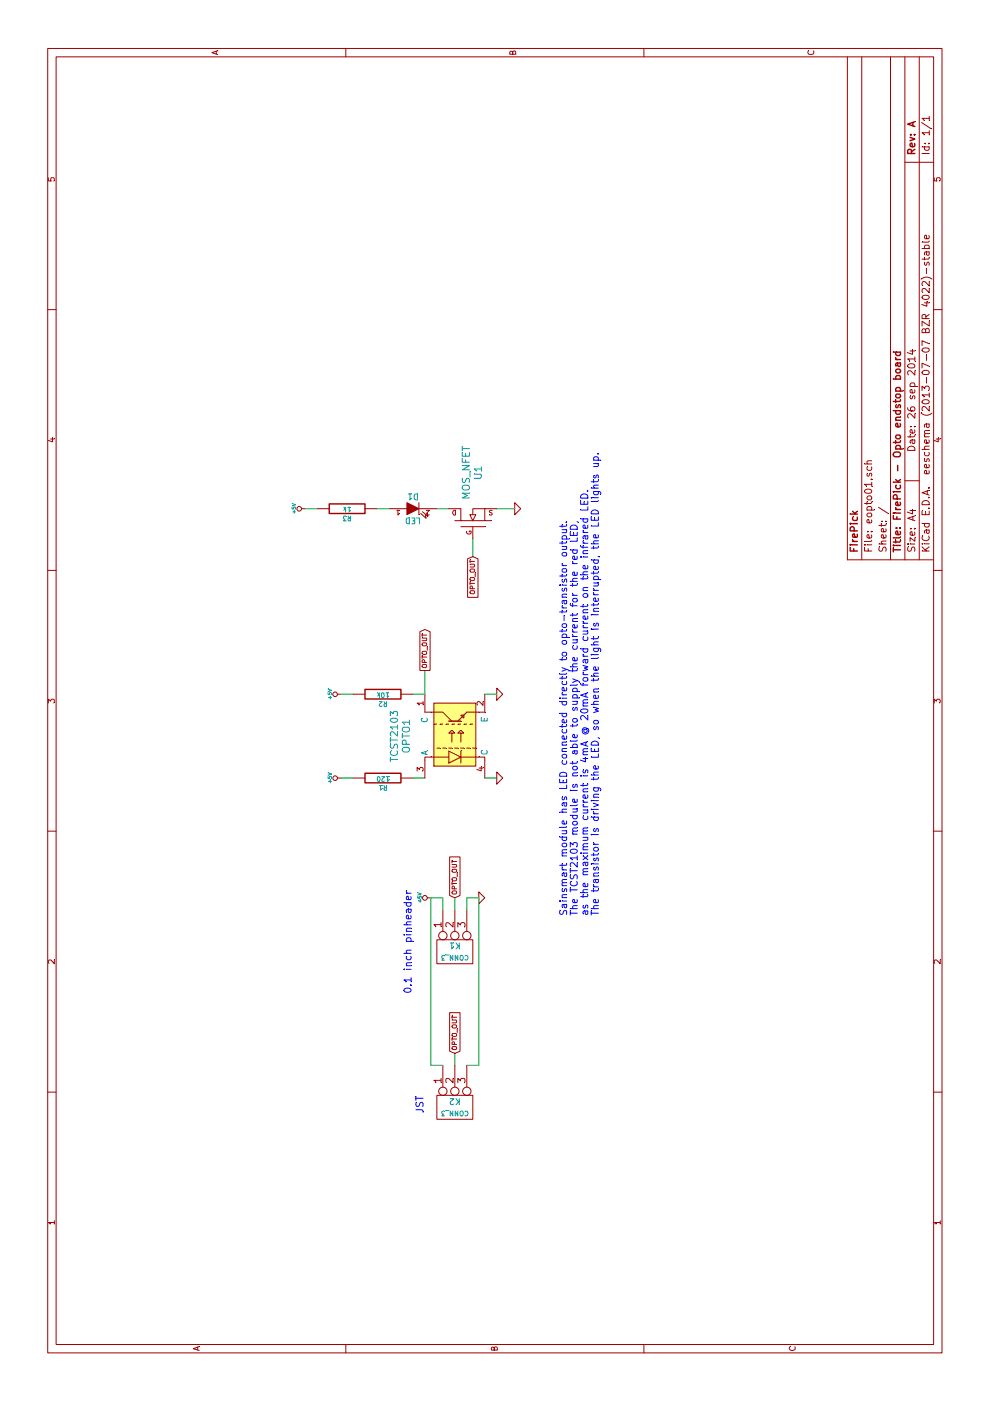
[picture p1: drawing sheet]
EESchema Schematic File Version 2
LIBS:power
LIBS:device
LIBS:transistors
LIBS:conn
LIBS:linear
LIBS:regul
LIBS:74xx
LIBS:cmos4000
LIBS:adc-dac
LIBS:memory
LIBS:xilinx
LIBS:special
LIBS:microcontrollers
LIBS:dsp
LIBS:microchip
LIBS:analog_switches
LIBS:motorola
LIBS:texas
LIBS:intel
LIBS:audio
LIBS:interface
LIBS:digital-audio
LIBS:philips
LIBS:display
LIBS:cypress
LIBS:siliconi
LIBS:opto
LIBS:atmel
LIBS:contrib
LIBS:valves
LIBS:lerchetech
LIBS:eopto01-cache
EELAYER 27 0
EELAYER END
$Descr A4 11693 8268
encoding utf-8
Sheet 1 1
Title "FirePick - Opto endstop board"
Date "26 sep 2014"
Rev "A"
Comp "FirePick"
Comment1 ""
Comment2 ""
Comment3 ""
Comment4 ""
$EndDescr
$Comp
L TCST2103 OPTO1
U 1 1
P 5550 3800
F 0 "OPTO1" H 5550 4200 60  0000 C CNN
F 1 "TCST2103" H 5550 4300 60  0000 C CNN
F 2 "" H 5525 3800 60  0000 C CNN
F 3 "" H 5525 3800 60  0000 C CNN
	1    5550 3800
	1    0    0    -1  
$EndComp
$Comp
L R R1
U 1 1
P 5200 3200
F 0 "R1" V 5280 3200 40  0000 C CNN
F 1 "120" V 5207 3201 40  0000 C CNN
F 2 "~" V 5130 3200 30  0000 C CNN
F 3 "~" H 5200 3200 30  0000 C CNN
	1    5200 3200
	-1   0    0    1   
$EndComp
$Comp
L R R2
U 1 1
P 5900 3200
F 0 "R2" V 5980 3200 40  0000 C CNN
F 1 "10k" V 5907 3201 40  0000 C CNN
F 2 "~" V 5830 3200 30  0000 C CNN
F 3 "~" H 5900 3200 30  0000 C CNN
	1    5900 3200
	-1   0    0    1   
$EndComp
$Comp
L GND #PWR01
U 1 1
P 5200 4150
F 0 "#PWR01" H 5200 4150 30  0001 C CNN
F 1 "GND" H 5200 4080 30  0001 C CNN
F 2 "" H 5200 4150 60  0000 C CNN
F 3 "" H 5200 4150 60  0000 C CNN
	1    5200 4150
	1    0    0    -1  
$EndComp
$Comp
L GND #PWR02
U 1 1
P 5900 4150
F 0 "#PWR02" H 5900 4150 30  0001 C CNN
F 1 "GND" H 5900 4080 30  0001 C CNN
F 2 "" H 5900 4150 60  0000 C CNN
F 3 "" H 5900 4150 60  0000 C CNN
	1    5900 4150
	1    0    0    -1  
$EndComp
$Comp
L +5V #PWR03
U 1 1
P 5200 2850
F 0 "#PWR03" H 5200 2940 20  0001 C CNN
F 1 "+5V" H 5200 2940 30  0000 C CNN
F 2 "" H 5200 2850 60  0000 C CNN
F 3 "" H 5200 2850 60  0000 C CNN
	1    5200 2850
	1    0    0    -1  
$EndComp
$Comp
L +5V #PWR04
U 1 1
P 5900 2850
F 0 "#PWR04" H 5900 2940 20  0001 C CNN
F 1 "+5V" H 5900 2940 30  0000 C CNN
F 2 "" H 5900 2850 60  0000 C CNN
F 3 "" H 5900 2850 60  0000 C CNN
	1    5900 2850
	1    0    0    -1  
$EndComp
Wire Wire Line
	5900 2850 5900 2950
Wire Wire Line
	5200 2850 5200 2950
Wire Wire Line
	5200 3450 5200 3550
Wire Wire Line
	5900 3450 5900 3550
Wire Wire Line
	5200 4050 5200 4150
Wire Wire Line
	5900 4050 5900 4150
Wire Wire Line
	5900 3550 6100 3550
$Comp
L GND #PWR05
U 1 1
P 7450 4300
F 0 "#PWR05" H 7450 4300 30  0001 C CNN
F 1 "GND" H 7450 4230 30  0001 C CNN
F 2 "" H 7450 4300 60  0000 C CNN
F 3 "" H 7450 4300 60  0000 C CNN
	1    7450 4300
	1    0    0    -1  
$EndComp
Wire Wire Line
	7450 4300 7450 4150
$Comp
L LED D1
U 1 1
P 7450 3450
F 0 "D1" H 7450 3550 50  0000 C CNN
F 1 "LED" H 7450 3350 50  0000 C CNN
F 2 "~" H 7450 3450 60  0000 C CNN
F 3 "~" H 7450 3450 60  0000 C CNN
	1    7450 3450
	0    1    1    0   
$EndComp
$Comp
L R R3
U 1 1
P 7450 2900
F 0 "R3" V 7530 2900 40  0000 C CNN
F 1 "1k" V 7457 2901 40  0000 C CNN
F 2 "~" V 7380 2900 30  0000 C CNN
F 3 "~" H 7450 2900 30  0000 C CNN
	1    7450 2900
	-1   0    0    1   
$EndComp
$Comp
L +5V #PWR06
U 1 1
P 7450 2550
F 0 "#PWR06" H 7450 2640 20  0001 C CNN
F 1 "+5V" H 7450 2640 30  0000 C CNN
F 2 "" H 7450 2550 60  0000 C CNN
F 3 "" H 7450 2550 60  0000 C CNN
	1    7450 2550
	1    0    0    -1  
$EndComp
Wire Wire Line
	7450 2550 7450 2650
Wire Wire Line
	7450 3150 7450 3250
Wire Wire Line
	7450 3650 7450 3750
Text GLabel 6100 3550 2    39   Output ~ 0
OPTO_OUT
Wire Wire Line
	7050 3950 7200 3950
Text GLabel 7050 3950 0    39   Input ~ 0
OPTO_OUT
$Comp
L CONN_3 K1
U 1 1
P 3750 3800
F 0 "K1" V 3700 3800 50  0000 C CNN
F 1 "CONN_3" V 3800 3800 40  0000 C CNN
F 2 "" H 3750 3800 60  0000 C CNN
F 3 "" H 3750 3800 60  0000 C CNN
	1    3750 3800
	-1   0    0    -1  
$EndComp
$Comp
L +5V #PWR07
U 1 1
P 4200 3600
F 0 "#PWR07" H 4200 3690 20  0001 C CNN
F 1 "+5V" H 4200 3690 30  0000 C CNN
F 2 "" H 4200 3600 60  0000 C CNN
F 3 "" H 4200 3600 60  0000 C CNN
	1    4200 3600
	1    0    0    -1  
$EndComp
Wire Wire Line
	4100 3700 4200 3700
Wire Wire Line
	4200 3700 4200 3600
$Comp
L GND #PWR08
U 1 1
P 4200 4000
F 0 "#PWR08" H 4200 4000 30  0001 C CNN
F 1 "GND" H 4200 3930 30  0001 C CNN
F 2 "" H 4200 4000 60  0000 C CNN
F 3 "" H 4200 4000 60  0000 C CNN
	1    4200 4000
	1    0    0    -1  
$EndComp
Wire Wire Line
	4100 3900 4200 3900
Wire Wire Line
	4200 3900 4200 4000
Text GLabel 4200 3800 2    39   Input ~ 0
OPTO_OUT
Wire Wire Line
	4100 3800 4200 3800
Text Notes 4050 4750 0    59   ~ 0
Sainsmart module has LED connected directly to opto-transistor output. \nThe TCST2103 module is not able to supply the current for the red LED, \nas the maximum current is 4mA @ 20mA forward current on the infrared LED. \nThe transistor is driving the LED, so when the light is interrupted, the LED lights up. 
$Comp
L CONN_3 K2
U 1 1
P 2450 3800
F 0 "K2" V 2400 3800 50  0000 C CNN
F 1 "CONN_3" V 2500 3800 40  0000 C CNN
F 2 "" H 2450 3800 60  0000 C CNN
F 3 "" H 2450 3800 60  0000 C CNN
	1    2450 3800
	-1   0    0    -1  
$EndComp
Wire Wire Line
	4200 3600 2800 3600
Wire Wire Line
	4200 4000 2800 4000
Wire Wire Line
	2800 3600 2800 3700
Wire Wire Line
	2800 4000 2800 3900
Wire Wire Line
	2800 3800 2900 3800
Text GLabel 2900 3800 2    39   Input ~ 0
OPTO_OUT
Text Notes 2400 3550 0    60   ~ 0
JST
Text Notes 3400 3450 0    60   ~ 0
0.1 inch pinheader
$Comp
L MOS_NFET U1
U 1 1
P 7350 3950
F 0 "U1" H 7750 3900 60  0000 C CNN
F 1 "MOS_NFET" H 7750 4000 60  0000 C CNN
F 2 "~" H 7450 3950 60  0000 C CNN
F 3 "~" H 7450 3950 60  0000 C CNN
	1    7350 3950
	1    0    0    -1  
$EndComp
$EndSCHEMATC
